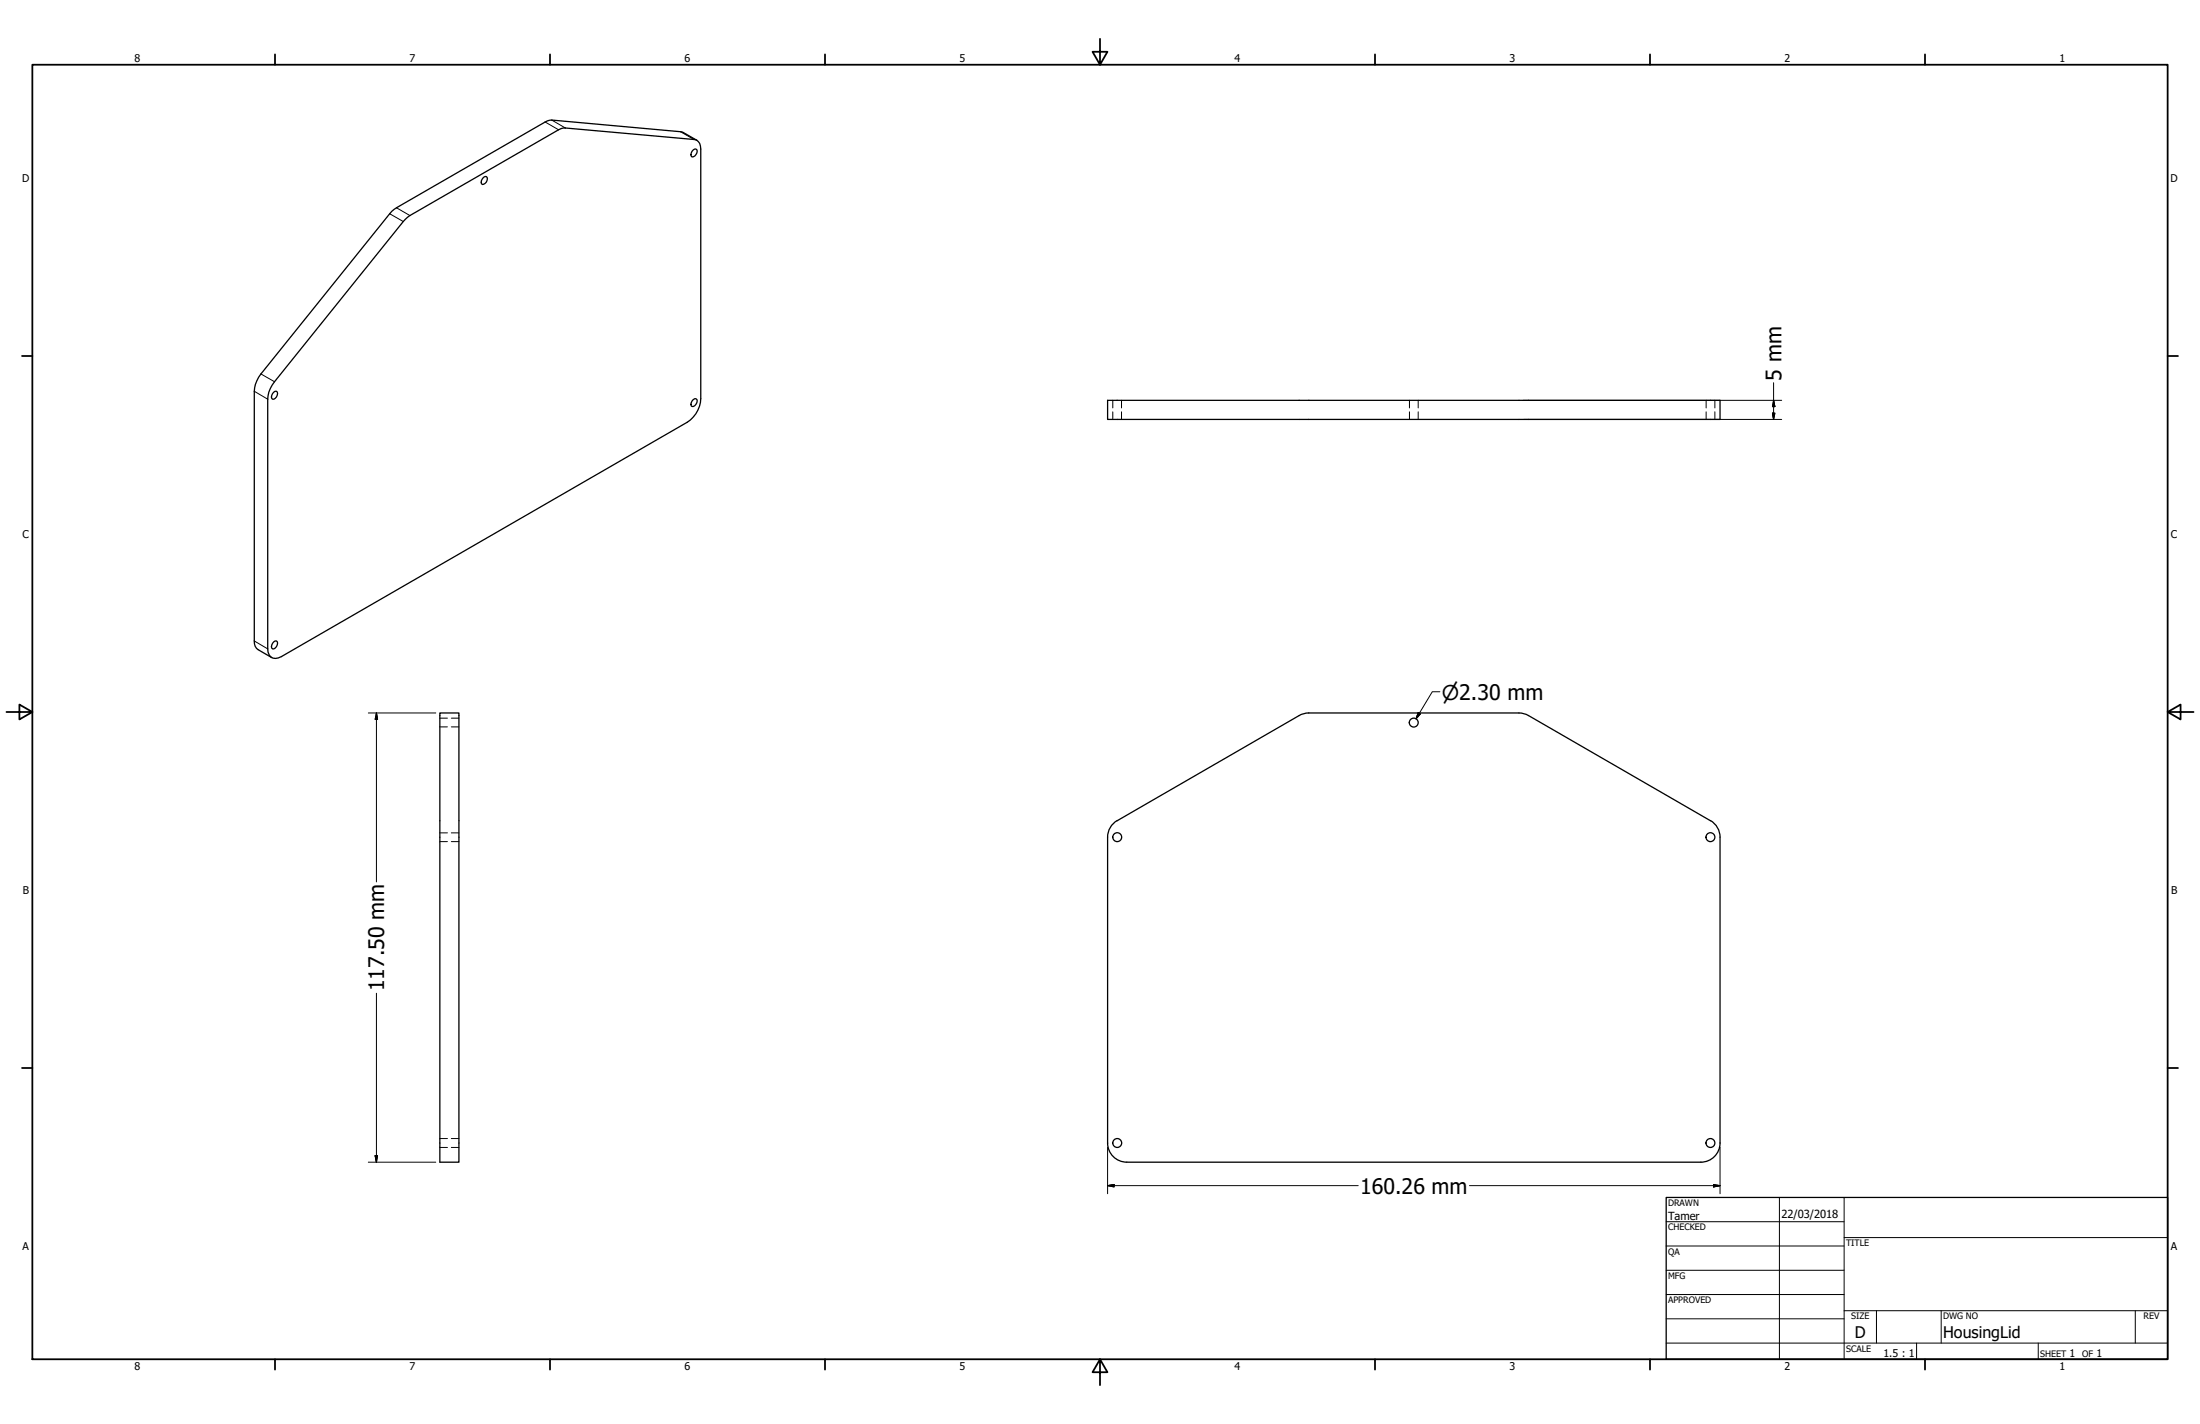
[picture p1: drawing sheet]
<svg xmlns="http://www.w3.org/2000/svg" width="864mm" height="559mm" viewBox="0 0 864 559" stroke-linecap="round" stroke-linejoin="round" font-family="sans-serif">
<!-- layer: Visible (ANSI) -->
<g fill="none" stroke="#000" stroke-width=".51">
<path d="M219.3 50.9l-58.4 33.7M221.9 50.2l50.5 4.5a3.2 3.2 0 0 1 2.7 3.8v98a11.7 11.7 0 0 1-5.3 9.2l-159.4 92M268.2 52l-1.1-.3-50.5-4.6-2.6 .8-58.4 33.6-1.8 1.4-51.4 63.8a12.5 12.5 0 0 0-2.6 6.8v98a3.5 3.5 0 0 0 1.5 3.5M272.2 58.8l1-.3a1.92 1.92 0 0 1 .2 2 1.92 1.92 0 0 1-1.7 1.1 1.77 1.77 0 0 1 .5-2.8zM189.8 69.6l1.1-.3a1.98 1.98 0 0 1-1.5 3.1 1.81 1.81 0 0 1 .4-2.8zM158.3 86.9l-50.5 62.9M105.1 156.7v97.9M107.5 153.9l1-.4a1.98 1.98 0 0 1-1.5 3.2 1.75 1.75 0 0 1 .5-2.8zM272.2 156.8l1-.3a1.87 1.87 0 0 1 .2 2 1.87 1.87 0 0 1-1.7 1 1.7 1.7 0 0 1 .5-2.7zM434.8 157.1h240.4v7.5h-240.4zM107.5 251.8l1-.3a1.98 1.98 0 0 1-1.5 3.1 1.75 1.75 0 0 1 .5-2.8zM172.7 279.8h7.4v176.3h-7.4z"/>
<path d="M438.5 322.1l71.5-41.3 1.8-.8 1.9-.2h82.5l2 .2 1.8 .8 71.4 41.3M438.5 322a7.5 7.5 0 0 0-3.7 6.5v120.1M671.4 322a7.5 7.5 0 0 1 3.8 6.5v120a7.5 7.5 0 0 1-7.5 7.6M434.8 448.5a7.5 7.5 0 0 0 7.5 7.6h225.4"/>
<circle cx="555" cy="283.6" r="1.75"/>
<circle cx="438.6" cy="328.5" r="1.75"/>
<circle cx="671.4" cy="328.5" r="1.75"/>
<circle cx="438.6" cy="448.5" r="1.75"/>
<circle cx="671.4" cy="448.5" r="1.75"/>
</g>
<!-- layer: Hidden (ANSI) -->
<g fill="none" stroke="#000" stroke-width=".39">
<path d="M436.8 157.1v3M440.2 157.1v3M553.3 157.1v3M556.7 157.1v3M669.7 157.1v3M673.2 157.1v3M436.8 161.6v3M440.2 161.6v3M553.3 161.6v3M556.7 161.6v3M669.7 161.6v3M673.2 161.6v3"/>
<path d="M172.7 281.8h2.9M172.7 285.2h2.9M177.2 281.8h2.9M177.2 285.2h2.9M172.7 326.8h2.9M172.7 330.3h2.9M177.2 326.8h2.9M177.2 330.3h2.9M172.7 446.8h2.9M172.7 450.3h2.9M177.2 446.8h2.9M177.2 450.3h2.9"/>
</g>
<!-- layer: Visible Narrow (ANSI) -->
<path d="M214 47.9l5.3 3M216.6 47.1l5.3 3.1M267.1 51.7l5.3 3M153 83.9l5.3 3M155.6 81.5l5.3 3.1M99.8 153.5l5.3 3.2M102.4 146.7l5.4 3.1M99.8 251.5l5.3 3.1" fill="none" stroke="#000" stroke-width=".39"/>
<path d="M221.9 50.2h-.8l-1.8 .7M268.2 52l5.4 3.1M160.9 84.6l-2.6 2.3M107.8 149.8a11.8 11.8 0 0 0-2.7 6.9M101.3 255l5.4 3.1M105.1 254.6a3.3 3.3 0 0 0 1.6 3.5 3.3 3.3 0 0 0 3.7-.4" fill="none" stroke="#000" stroke-width=".51"/>
<!-- layer: Border (ANSI) -->
<g fill="none" stroke="#000" stroke-width=".7">
<path d="M431.8 15.2v10.2l-2.9-5.1h5.8l-2.9 5.1M12.7 25.4h838.2v508h-838.2zM107.9 21.3v4.1M215.9 21.3v4.1M323.8 21.3v4.1M539.8 21.3v4.1M647.7 21.3v4.1M755.6 21.3v4.1M8.6 139.7h4.1M850.9 139.7h4.1M2.5 279.4h10.2l-5.1-2.9v5.8l5.1-2.9M850.9 279.4l5.1 2.9v-5.8l-5.1 2.9h10.2"/>
<path d="M8.6 419.1h4.1M850.9 419.1h4.1M107.9 533.4v4.1M215.9 533.4v4.1M323.8 533.4v4.1M431.8 533.4l2.9 5.1h-5.8l2.9-5.1v10.2M539.8 533.4v4.1M647.7 533.4v4.1M755.6 533.4v4.1"/>
</g>
<!-- layer: Title (ANSI) -->
<g fill="none" stroke="#000" stroke-width=".39">
<path d="M654 479.4h69.9M698.5 469.9v63.5M723.9 469.9v63.5M654 488.9h69.9M654 498.5h69.9M723.9 485.6h127M654 508h69.9M654 517.5h69.9M723.9 514.3h127M736.6 514.3v12.7M762 514.3v12.7M838.2 514.3v12.7"/>
<path d="M654 527h196.9M752.3 527v6.4M800.1 527v6.4"/>
</g>
<path d="M654 469.9h196.9v63.5h-196.9z" fill="none" stroke="#000" stroke-width=".51"/>
<!-- layer: Dimension (ANSI) -->
<g fill="none" stroke="#000" stroke-width=".39">
<path d="M597.9 157.1h101.5M696.2 157.1l.5 2.5h-.9zM696.2 150.2v14.4M597.9 164.6h101.5M695.8 162.1h.9l-.5 2.5zM144.6 279.8h26.5M147.8 279.8l.4 2.5h-.9zM147.8 279.8v66.3M556.7 279.7l.9 .5-1.7 1.9zM565.2 271.5h-3l-6.3 10.6M147.8 389.8v66.3M144.6 456.1h26.5"/>
<path d="M147.3 453.5h.9l-.4 2.6zM434.8 450.2v18.2M675.2 450.2v18.2M434.8 465.3l2.5-.5v1zM434.8 465.3h98.3M576.8 465.3h98.4M672.7 464.8l2.5 .5-2.5 .5z"/>
</g>
<g fill="#000" stroke="#000" stroke-width=".39">
<path d="M696.2 157.1l.5 2.5zM696.2 157.1l.5 2.5h-.9zM695.8 162.1l.4 2.5zM695.8 162.1h.9l-.5 2.5zM556.7 279.7l-.8 2.4zM556.7 279.7l.9 .5-1.7 1.9zM147.8 279.8l.4 2.5zM147.8 279.8l.4 2.5h-.9zM147.3 453.5l.5 2.6zM147.3 453.5h.9l-.4 2.6zM434.8 465.3l2.5-.5zM434.8 465.3l2.5-.5v1z"/>
<path d="M672.7 465.8l2.5-.5zM672.7 464.8l2.5 .5-2.5 .5z"/>
</g>
<g font-size="8.4">
<text x="699.3" y="149.4" transform="rotate(-90 699.3 149.4)">5 mm</text>
<text x="150.8" y="389" transform="rotate(-90 150.8 389)">117.50 mm</text>
<text x="533.9" y="468.4">160.26 mm</text>
</g>
<text font-size="8" x="566" y="274.5">⌀2.30 mm</text>
<g font-size="6.3">
<text x="728.1" y="524.9">D</text>
<text x="762.8" y="525">HousingLid</text>
</g>
<g font-size="4.4">
<text x="654.8" y="478.6">Tamer</text>
<text x="699.3" y="478">22/03/2018</text>
</g>
<g font-size="4.2">
<text x="52.8" y="24.4">8</text>
<text x="160.8" y="24.4">7</text>
<text x="268.7" y="24.4">6</text>
<text x="376.7" y="24.4">5</text>
<text x="484.6" y="24.4">4</text>
<text x="592.6" y="24.4">3</text>
<text x="700.5" y="24.4">2</text>
<text x="808.5" y="24.4">1</text>
<text x="8.8" y="71.4">D</text>
<text x="852" y="71.4">D</text>
<text x="8.9" y="211.1">C</text>
<text x="852.2" y="211.1">C</text>
<text x="9" y="350.8">B</text>
<text x="852.2" y="350.8">B</text>
<text x="8.9" y="490.5">A</text>
<text x="852.2" y="490.5">A</text>
<text x="739.3" y="532.6">1.5 : 1</text>
<text x="812.4" y="532.6">1</text>
<text x="823" y="532.6">1</text>
<text x="52.8" y="537.5">8</text>
<text x="160.8" y="537.5">7</text>
<text x="268.7" y="537.5">6</text>
<text x="376.7" y="537.5">5</text>
<text x="484.6" y="537.5">4</text>
<text x="592.6" y="537.5">3</text>
<text x="700.5" y="537.5">2</text>
<text x="808.5" y="537.5">1</text>
</g>
<g font-size="3.5">
<text x="654.8" y="473.2">DRAWN</text>
<text x="654.8" y="482.8">CHECKED</text>
<text x="724.7" y="488.9">TITLE</text>
<text x="654.8" y="492.3">QA</text>
<text x="654.8" y="501.8">MFG</text>
<text x="654.8" y="511.4">APPROVED</text>
<text x="726.7" y="517.7">SIZE</text>
<text x="762.8" y="517.7">DWG NO</text>
<text x="841.4" y="517.7">REV</text>
<text x="724.7" y="530.4">SCALE</text>
<text x="800.9" y="532.6">SHEET</text>
<text x="817.4" y="532.6">OF</text>
</g>
</svg>
